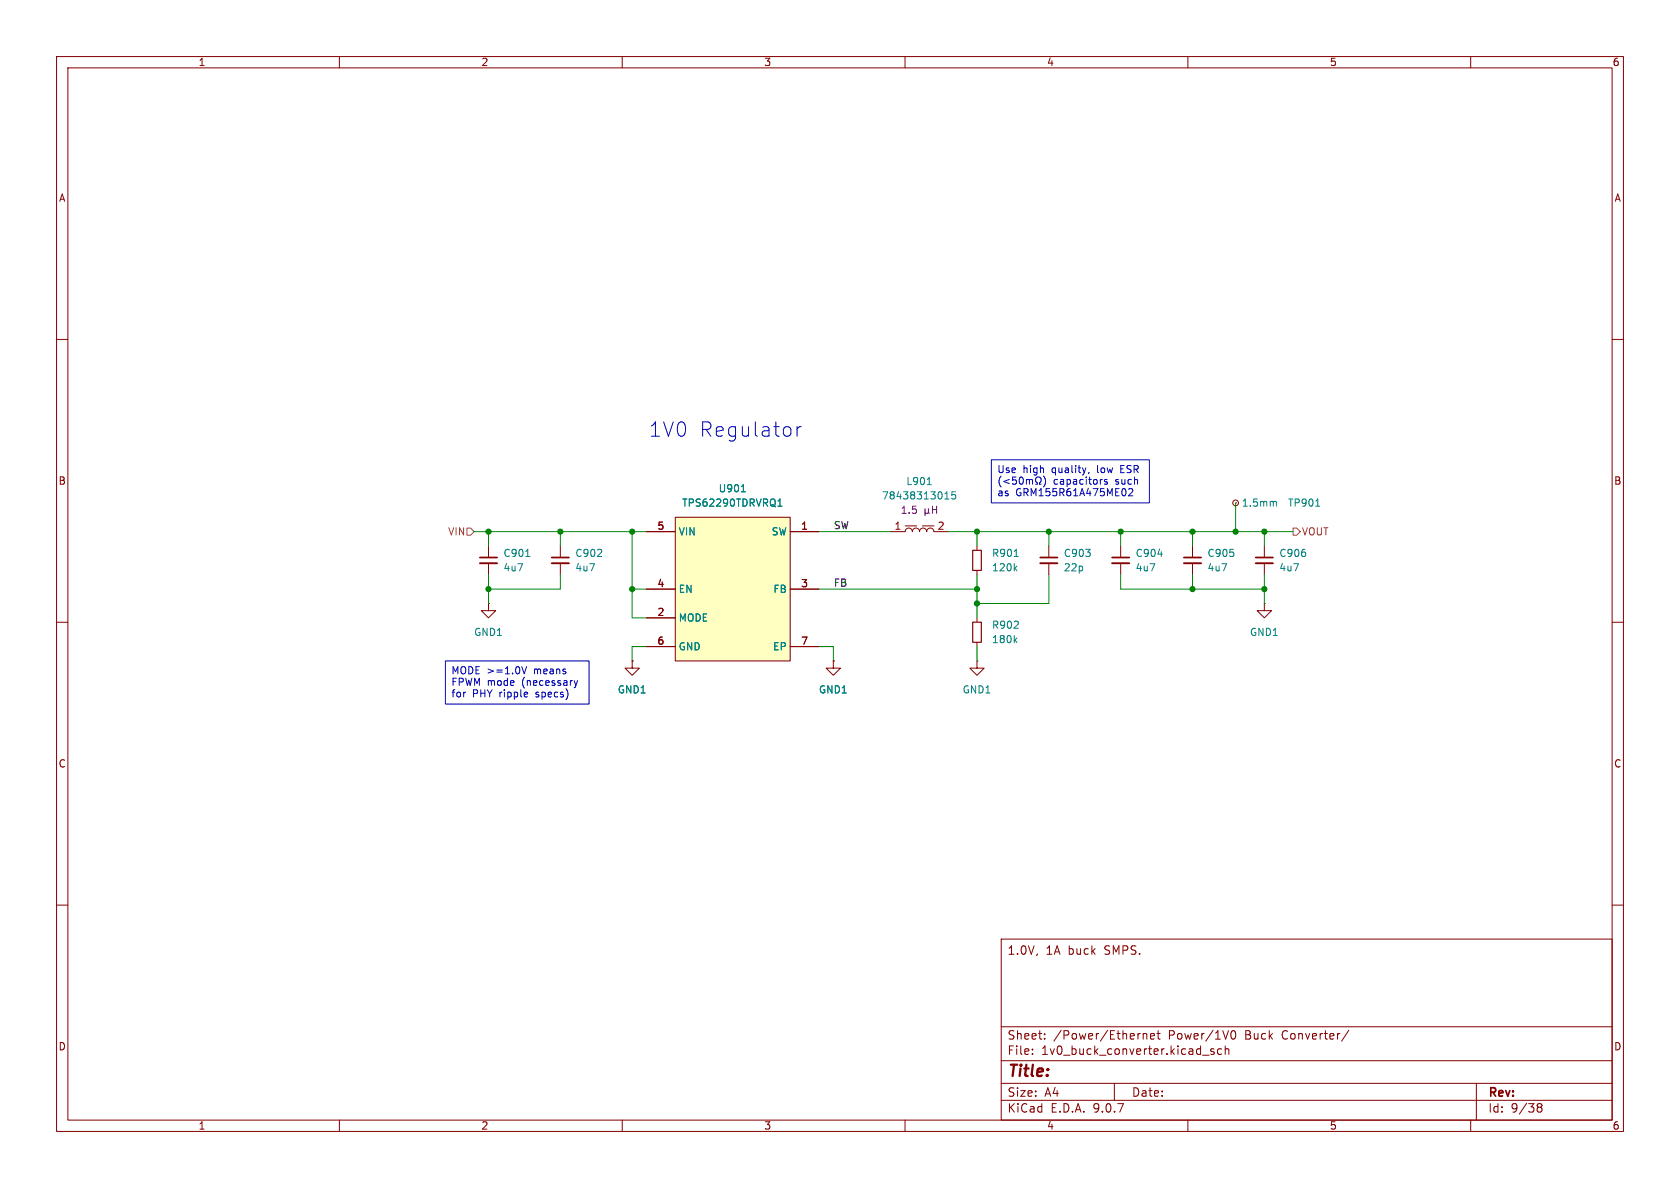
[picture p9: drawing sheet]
<svg xmlns="http://www.w3.org/2000/svg" width="297mm" height="210mm" viewBox="0 0 297 210" stroke-linecap="round" stroke-linejoin="round" font-family="sans-serif">
<path d="M0 0h297v210h-297z" fill="#fff" stroke="#fff" stroke-width=".18"/>
<g fill="none" stroke="#840000" stroke-width=".18">
<path d="M10 10h277v190h-277zM12 12h273v186h-273zM60 10v2M110 10v2M160 10v2M210 10v2M260 10v2M10 60h2M285 60h2M86.4 96.5v2.1M86.4 99.6v2M99.1 96.5v2.1"/>
<path d="M99.1 99.6v2M157.5 94h2.5a.64 .64 0 0 1 .7-.7 .64 .64 0 0 1 .6 .7 .64 .64 0 0 1 .6-.7 .64 .64 0 0 1 .7 .7 .64 .64 0 0 1 .6-.7 .64 .64 0 0 1 .6 .7 .64 .64 0 0 1 .7-.7 .64 .64 0 0 1 .6 .7h2.5M160 93h2.1M163.1 93h2M223.5 96.5v2.1M223.5 99.6v2M10 110h2M86.4 106.7v1.3h-1.3l1.3 1.2 1.2-1.2h-1.2M86.4 106.7h.1M111.8 116.8v1.3h1.2l-1.2 1.3-1.3-1.3h1.3M111.8 116.8h.1M147.3 116.8v1.3h1.3l-1.3 1.3-1.3-1.3h1.3"/>
<path d="M147.3 116.8h.1M172.7 116.8v1.3h1.3l-1.3 1.3-1.3-1.3h1.3M172.7 116.8h.1M285 110h2M10 160h2M177 166h108v32h-108zM285 160h2M60 198v2M110 198v2M160 198v2M177 194.5h108M177 191.5h108"/>
<path d="M177 187.5h108M177 181.5h108M182.5 186.3v.1M182.5 185.5v.1M184.7 183.6v.1M184.7 182.8v.1M197 191.5v3M202.1 182.7v1M202.1 182.8l.2-.1 .4 .1v.9M203.4 183.2l.7-.1-.1-.3-.4-.1-.2 .2 .1 .7h.5M204.5 182.7h.6M204.7 182.2v1.3l.4 .2"/>
<path d="M210 198v2M212.6 186.5h1.1M214.6 185.5l-.4-.1-.2 .2 .1 .2 .5 .2v.3h-.6M216 185.5l-.5-.1-.3 .3v.4l.2 .2h.6M216.6 185.5l.2-.1 .4 .1v.9M216.6 184.9v1.5M217.7 182.3l.3-.1a.81 .81 0 0 1 .5 .6 .81 .81 0 0 1-.3 .8l-.1 .1a.81 .81 0 0 1-.4-1.4zM238.5 182.1l-1.3 2M260 198v2M261 191.5v6.5M271.7 195.5l.3 .2M271.7 195.4l.3-.3 .5 .1 .1 .3-.3 .2"/>
<path d="M272 195.7h.3M272 195.7l-.3 .3M272.3 195.7l.3 .3-.1 .5-.5 .1-.3-.3"/>
</g>
<path d="M92.9 98.4h.8M163.9 85.7h.7M167 88.2h.8M167.2 87.2l.2-.3v1.3M168.9 86.9h-.6l-.1 .6 .2-.1 .4 .1 .2 .2-.1 .4-.2 .1-.5-.1" fill="none" stroke="#008484" stroke-width=".18"/>
<path d="M163.5 89.9v1.3M163.5 90.6l.2 .1h.3l.1-.1M164.1 90.6l.2 .1M164.1 89.9v.7M164.9 89.5v1.2M164.9 90.1h.7M165.6 89.5v1.2" fill="none" stroke="#840084" stroke-width=".18"/>
<path d="M84.8 98.6h3.1M97.5 98.6h3.1M222 98.6h3" fill="none" stroke="#840000" stroke-width=".3"/>
<path d="M84.8 99.6h3.1M97.5 99.6h3.1M222 99.6h3" fill="none" stroke="#840000" stroke-width=".33"/>
<path d="M119.4 91.4h20.3v25.4h-20.3z" fill="#ffffc2"/>
<g fill="none" stroke="#840000" stroke-width=".18">
<path d="M114.3 94h5.1M119.4 91.4h20.3v25.4h-20.3zM139.7 94h5.1M172.7 96.5v.8M185.4 96.5v2.1M185.4 99.6v2M198.1 96.5v2.1M198.1 99.6v2M210.8 96.5v2.1M210.8 99.6v2M218.4 88.9h.1M111.8 116.8h.1"/>
<path d="M114.3 104.1h5.1M114.3 109.2h5.1M114.3 114.3h5.1M139.7 104.1h5.1M139.7 114.3h5.1M147.3 116.8h.1M172.7 100.8v.8M172.7 109.2v.8M172.7 113.5v.8M223.5 106.7v1.3h1.3l-1.3 1.2-1.3-1.2h1.3M223.5 106.7h.1"/>
<circle cx="218.4" cy="88.9" r=".51"/>
</g>
<path d="M131.1 86.9h.7M137.5 89.5h.7M137.5 88.6l.4-.4v1.3M179.3 98.4h.7M204.7 98h.8M225.3 88.6l.3 .2v.7M232.6 89.5h.7M179.4 100.4l.4 .5M179.4 113.1l.4 .5M179.8 100.1l-.5 .4M179.8 112.8l-.5 .4" fill="none" stroke="#008484" stroke-width=".18"/>
<path d="M183.9 98.6h3M196.6 98.6h3M209.3 98.6h3" fill="none" stroke="#840000" stroke-width=".3"/>
<path d="M183.9 99.6h3M196.6 99.6h3M209.3 99.6h3" fill="none" stroke="#840000" stroke-width=".33"/>
<path d="M172 97.3h1.5v3.5h-1.5zM172 110h1.5v3.5h-1.5z" fill="none" stroke="#840000" stroke-width=".2"/>
<path d="M82.5 93.3h.7l.6 .7-.6 .6h-.7zM228.6 93.3h.6l.7 .7-.7 .6h-.6z" fill="none" stroke="#848400" stroke-width=".18"/>
<g fill="none" stroke="#008400" stroke-width=".18">
<path d="M83.8 94h30.5M86.4 94v2.5M99.1 94v2.5M111.8 94v15.2h2.5M144.8 94h12.7M167.6 94h61M172.7 94v2.5M185.4 94v2.5M198.1 94v2.5M210.8 94v2.5M218.4 88.9v5.1M223.5 94v2.5"/>
<path d="M86.4 101.6v5.1M99.1 101.6v2.5h-12.7M111.8 104.1h2.5M114.3 114.3h-2.5v2.5M144.8 104.1h27.9M144.8 114.3h2.5v2.5M172.7 101.6v7.6M172.7 114.3v2.5M185.4 101.6v5.1h-12.7M198.1 101.6v2.5h25.4M210.8 101.6v2.5M223.5 101.6v5.1"/>
</g>
<g fill="none" stroke="#0000c2" stroke-width=".18">
<path d="M140.9 75.4v1.7M141.6 75.4a.65 .65 0 0 0-.7 .5M175.3 81.3h27.9v7.6h-27.9zM176.7 84.5a1.48 1.48 0 0 0 .3 1.6M178.4 84.8l-.9 .3 .9 .4M179 84.3v.6l.2-.1 .4 .1 .1 .5-.2 .2-.5-.1M180.4 84.4a.75 .75 0 0 0 .2 1.2l.2-.2 .1-.6M181.5 84.8v.8M182 84.9v.7M182.5 84.9v.7M183.1 84.7v.5l.3 .2v.2h-.3M184.1 84.7l-.1 .5-.2 .2v.2h.3"/>
<path d="M184.7 84.4a1.47 1.47 0 0 1-.2 1.7M192.5 83.5l-.1 .2M194.8 84.8h.1M195.7 84.8h-.3l-.2 .1 .1 .2 .4 .1v.3h-.5M200.3 86.6l-.1 .3-.7 .7h.8M78.7 116.8h25.4v7.7h-25.4zM92.3 117.8l.4 1.3 .4-1.3M93.3 122.5v.2l-.6 .1M101.5 120.3l.3 .9M101.8 121.2l-.2 .3M102.1 120.3l-.3 .9"/>
</g>
<g fill="#008400" stroke="#008400" stroke-width=".18">
<circle cx="86.4" cy="104.1" r=".46"/>
<circle cx="111.8" cy="94" r=".46"/>
<circle cx="172.7" cy="94" r=".46"/>
<circle cx="172.7" cy="106.7" r=".46"/>
<circle cx="172.7" cy="104.1" r=".46"/>
<circle cx="99.1" cy="94" r=".46"/>
<circle cx="111.8" cy="104.1" r=".46"/>
<circle cx="86.4" cy="94" r=".46"/>
<circle cx="223.5" cy="104.1" r=".46"/>
<circle cx="198.1" cy="94" r=".46"/>
<circle cx="185.4" cy="94" r=".46"/>
<circle cx="210.8" cy="104.1" r=".46"/>
<circle cx="210.8" cy="94" r=".46"/>
<circle cx="218.4" cy="94" r=".46"/>
<circle cx="223.5" cy="94" r=".46"/>
</g>
<g font-size="3.5" fill="#0000c2">
<text x="114.7" y="77.4">1V0</text>
<text x="123.6" y="77.4">Regulator</text>
</g>
<text font-size="2.8" fill="#840000" x="178" y="190.9">Title:</text>
<g font-size="2.1" fill="#840000">
<text x="178" y="169">1.0V,</text>
<text x="184.9" y="169">1A buck</text>
<text x="195.4" y="169">SMPS.</text>
<text x="178" y="184">Sheet:</text>
<text x="186.2" y="184">/Power/Ethernet</text>
<text x="206.6" y="184">Power/1V0</text>
<text x="220.3" y="184">Buck</text>
<text x="226.9" y="184">Converter/</text>
<text x="178" y="186.7">File:</text>
<text x="184.1" y="186.7">1v0_buck_converter.kicad_sch</text>
<text x="178" y="196.9">KiCad</text>
<text x="178" y="194.1">Size:</text>
<text x="184.7" y="194.1">A4</text>
<text x="185.7" y="196.9">E.D.A.</text>
<text x="193.3" y="196.9">9.0.7</text>
<text x="200" y="194.1">Date:</text>
<text x="263" y="194.3">Rev:</text>
<text x="263" y="196.9">Id:</text>
<text x="267.1" y="196.9">9/38</text>
</g>
<g font-size="1.8" fill="#840000">
<text x="35" y="11.9">1</text>
<text x="85" y="11.9">2</text>
<text x="135" y="11.9">3</text>
<text x="185" y="11.9">4</text>
<text x="235" y="11.9">5</text>
<text x="285" y="11.9">6</text>
<text x="10.3" y="35.9">A</text>
<text x="285.3" y="35.9">A</text>
<text x="10.3" y="85.9">B</text>
<text x="285.3" y="85.9">B</text>
<text x="116.1" y="93.7">5</text>
<text x="141.5" y="93.7">1</text>
<text x="158" y="93.7">1</text>
<text x="165.7" y="93.7">2</text>
<text x="116.1" y="103.9">4</text>
<text x="141.5" y="103.9">3</text>
<text x="116.1" y="109">2</text>
<text x="116.1" y="114">6</text>
<text x="141.5" y="114">7</text>
<text x="10.3" y="135.9">C</text>
<text x="285.3" y="135.9">C</text>
<text x="10.3" y="185.9">D</text>
<text x="285.3" y="185.9">D</text>
<text x="35" y="199.9">1</text>
<text x="85" y="199.9">2</text>
<text x="135" y="199.9">3</text>
<text x="185" y="199.9">4</text>
<text x="235" y="199.9">5</text>
<text x="285" y="199.9">6</text>
</g>
<g font-size="1.8" fill="#0000c2">
<text x="176.2" y="84">Use</text>
<text x="180.8" y="84">high</text>
<text x="186.1" y="84">quality,</text>
<text x="194.2" y="84">low</text>
<text x="198.6" y="84">ESR</text>
<text x="176.2" y="88">as</text>
<text x="179.6" y="88">GRM155R61A475ME02</text>
<text x="186.2" y="86">capacitors</text>
<text x="197.3" y="86">such</text>
<text x="79.7" y="119.5">MODE &gt;=1.0V</text>
<text x="94.5" y="119.5">means</text>
<text x="79.7" y="121.6">FPWM mode</text>
<text x="79.7" y="123.6">for</text>
<text x="83.5" y="123.6">PHY ripple</text>
<text x="92.4" y="121.6">(necessary</text>
<text x="95" y="123.6">specs)</text>
</g>
<g font-size="1.8" fill="#008484">
<text x="120.5" y="89.8">TPS62290TDRVRQ1</text>
<text x="127" y="87.2">U901</text>
<text x="155.8" y="88.5">78438313015</text>
<text x="160.1" y="86">L901</text>
<text x="219.4" y="89.8">1.5mm</text>
<text x="227.6" y="89.8">TP901</text>
<text x="119.9" y="94.8">VIN</text>
<text x="136.3" y="94.8">SW</text>
<text x="88.9" y="98.7">C901</text>
<text x="88.9" y="101.2">4u7</text>
<text x="101.6" y="98.7">C902</text>
<text x="101.6" y="101.2">4u7</text>
<text x="175.3" y="98.7">R901</text>
<text x="175.3" y="101.2">120k</text>
<text x="188" y="98.7">C903</text>
<text x="188" y="101.2">22p</text>
<text x="200.7" y="98.7">C904</text>
<text x="200.7" y="101.2">4u7</text>
<text x="213.4" y="98.7">C905</text>
<text x="213.4" y="101.2">4u7</text>
<text x="226.1" y="98.7">C906</text>
<text x="226.1" y="101.2">4u7</text>
<text x="119.9" y="105">EN</text>
<text x="136.6" y="105">FB</text>
<text x="83.7" y="112.6">GND1</text>
<text x="119.9" y="110.1">MODE</text>
<text x="175.3" y="111.4">R902</text>
<text x="175.3" y="113.9">180k</text>
<text x="220.9" y="112.6">GND1</text>
<text x="119.9" y="115.2">GND</text>
<text x="136.6" y="115.2">EP</text>
<text x="109.1" y="122.8">GND1</text>
<text x="144.7" y="122.8">GND1</text>
<text x="170.1" y="122.8">GND1</text>
</g>
<g font-size="1.8" fill="#848400">
<text x="79.1" y="94.8">VIN</text>
<text x="230.1" y="94.8">VOUT</text>
</g>
<g font-size="1.8">
<text x="147.3" y="93.6">SW</text>
<text x="147.3" y="103.8">FB</text>
</g>
<text font-size="1.8" fill="#840084" x="159.1" y="91">1.5</text>
</svg>
